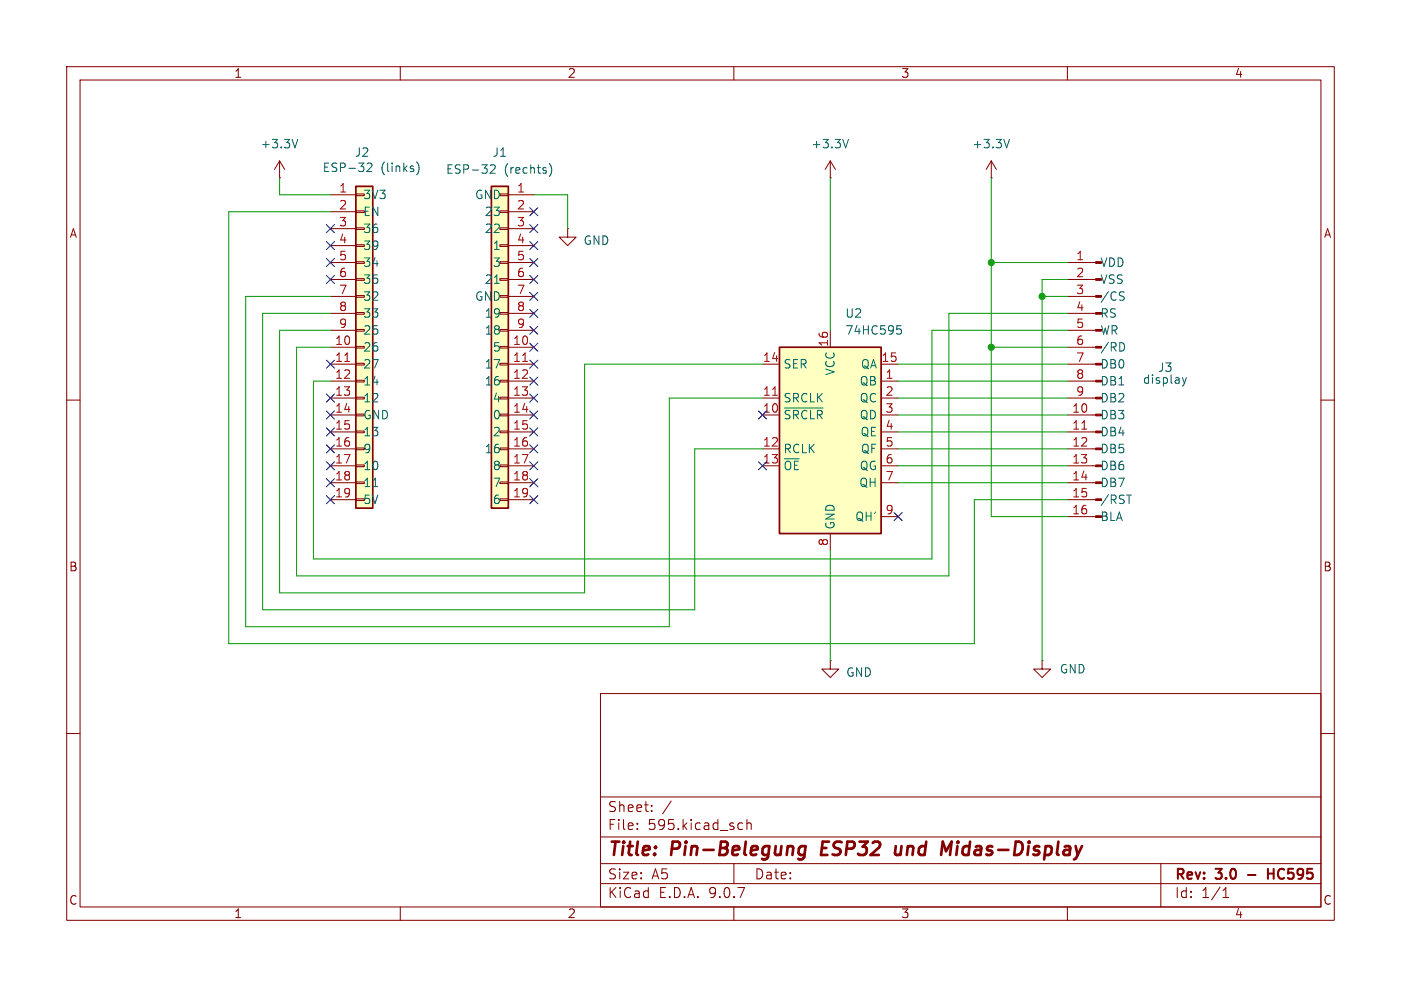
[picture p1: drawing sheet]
(kicad_sch
 (version 20250114)
 (generator "eeschema")
 (generator_version "9.0")
 (paper "A5")
 (title_block
  (title "Pin-Belegung ESP32 und Midas-Display")
  (rev "3.0 - HC595"))
 (lib_symbols
  (symbol "74xx:74HC595" (exclude_from_sim no) (in_bom yes) (on_board yes)
   (property "Reference" "U" (at -7.62 13.97 0) (effects (font (size 1.27 1.27))))
   (property "Value" "74HC595" (at -7.62 -16.51 0) (effects (font (size 1.27 1.27))))
   (property "Footprint" "" (at 0 0 0) (effects (font (size 1.27 1.27)) (hide yes)))
   (property "Datasheet" "http://www.ti.com/lit/ds/symlink/sn74hc595.pdf" (at 0 0 0) (effects (font (size 1.27 1.27)) (hide yes)))
   (property "Description" "8-bit serial in/out Shift Register 3-State Outputs" (at 0 0 0) (effects (font (size 1.27 1.27)) (hide yes)))
   (symbol "74HC595_1_0"
    (pin input line (at -10.16 10.16 0) (length 2.54) (name "SER" (effects (font (size 1.27 1.27)))) (number "14" (effects (font (size 1.27 1.27)))))
    (pin input line (at -10.16 5.08 0) (length 2.54) (name "SRCLK" (effects (font (size 1.27 1.27)))) (number "11" (effects (font (size 1.27 1.27)))))
    (pin input line (at -10.16 2.54 0) (length 2.54) (name "~{SRCLR}" (effects (font (size 1.27 1.27)))) (number "10" (effects (font (size 1.27 1.27)))))
    (pin input line (at -10.16 -2.54 0) (length 2.54) (name "RCLK" (effects (font (size 1.27 1.27)))) (number "12" (effects (font (size 1.27 1.27)))))
    (pin input line (at -10.16 -5.08 0) (length 2.54) (name "~{OE}" (effects (font (size 1.27 1.27)))) (number "13" (effects (font (size 1.27 1.27)))))
    (pin power_in line (at 0 15.24 270) (length 2.54) (name "VCC" (effects (font (size 1.27 1.27)))) (number "16" (effects (font (size 1.27 1.27)))))
    (pin power_in line (at 0 -17.78 90) (length 2.54) (name "GND" (effects (font (size 1.27 1.27)))) (number "8" (effects (font (size 1.27 1.27)))))
    (pin tri_state line (at 10.16 10.16 180) (length 2.54) (name "QA" (effects (font (size 1.27 1.27)))) (number "15" (effects (font (size 1.27 1.27)))))
    (pin tri_state line (at 10.16 7.62 180) (length 2.54) (name "QB" (effects (font (size 1.27 1.27)))) (number "1" (effects (font (size 1.27 1.27)))))
    (pin tri_state line (at 10.16 5.08 180) (length 2.54) (name "QC" (effects (font (size 1.27 1.27)))) (number "2" (effects (font (size 1.27 1.27)))))
    (pin tri_state line (at 10.16 2.54 180) (length 2.54) (name "QD" (effects (font (size 1.27 1.27)))) (number "3" (effects (font (size 1.27 1.27)))))
    (pin tri_state line (at 10.16 0 180) (length 2.54) (name "QE" (effects (font (size 1.27 1.27)))) (number "4" (effects (font (size 1.27 1.27)))))
    (pin tri_state line (at 10.16 -2.54 180) (length 2.54) (name "QF" (effects (font (size 1.27 1.27)))) (number "5" (effects (font (size 1.27 1.27)))))
    (pin tri_state line (at 10.16 -5.08 180) (length 2.54) (name "QG" (effects (font (size 1.27 1.27)))) (number "6" (effects (font (size 1.27 1.27)))))
    (pin tri_state line (at 10.16 -7.62 180) (length 2.54) (name "QH" (effects (font (size 1.27 1.27)))) (number "7" (effects (font (size 1.27 1.27)))))
    (pin output line (at 10.16 -12.7 180) (length 2.54) (name "QH'" (effects (font (size 1.27 1.27)))) (number "9" (effects (font (size 1.27 1.27))))))
   (symbol "74HC595_1_1"
    (rectangle (start -7.62 12.7) (end 7.62 -15.24) (stroke (width 0.254) (type default)) (fill (type background))))
   (embedded_fonts no))
  (symbol "esp-links:Conn_01x19"
   (pin_names
    (offset 1.016)) (exclude_from_sim no) (in_bom yes) (on_board yes)
   (property "Reference" "J" (at 0 25.4 0) (effects (font (size 1.27 1.27))))
   (property "Value" "Conn_01x19" (at 0 -25.4 0) (effects (font (size 1.27 1.27))))
   (property "Footprint" "" (at 0 0 0) (effects (font (size 1.27 1.27)) (hide yes)))
   (property "Datasheet" "~" (at 0 0 0) (effects (font (size 1.27 1.27)) (hide yes)))
   (property "Description" "Generic connector, single row, 01x19, script generated (kicad-library-utils/schlib/autogen/connector/)" (at 0 0 0) (effects (font (size 1.27 1.27)) (hide yes)))
   (symbol "Conn_01x19_1_1"
    (rectangle (start 1.27 24.13) (end -1.27 -24.13) (stroke (width 0.254) (type default)) (fill (type background)))
    (rectangle (start 1.27 22.987) (end 0 22.733) (stroke (width 0.1524) (type default)) (fill (type none)))
    (rectangle (start 1.27 20.447) (end 0 20.193) (stroke (width 0.1524) (type default)) (fill (type none)))
    (rectangle (start 1.27 17.907) (end 0 17.653) (stroke (width 0.1524) (type default)) (fill (type none)))
    (rectangle (start 1.27 15.367) (end 0 15.113) (stroke (width 0.1524) (type default)) (fill (type none)))
    (rectangle (start 1.27 12.827) (end 0 12.573) (stroke (width 0.1524) (type default)) (fill (type none)))
    (rectangle (start 1.27 10.287) (end 0 10.033) (stroke (width 0.1524) (type default)) (fill (type none)))
    (rectangle (start 1.27 7.747) (end 0 7.493) (stroke (width 0.1524) (type default)) (fill (type none)))
    (rectangle (start 1.27 5.207) (end 0 4.953) (stroke (width 0.1524) (type default)) (fill (type none)))
    (rectangle (start 1.27 2.667) (end 0 2.413) (stroke (width 0.1524) (type default)) (fill (type none)))
    (rectangle (start 1.27 0.127) (end 0 -0.127) (stroke (width 0.1524) (type default)) (fill (type none)))
    (rectangle (start 1.27 -2.413) (end 0 -2.667) (stroke (width 0.1524) (type default)) (fill (type none)))
    (rectangle (start 1.27 -4.953) (end 0 -5.207) (stroke (width 0.1524) (type default)) (fill (type none)))
    (rectangle (start 1.27 -7.493) (end 0 -7.747) (stroke (width 0.1524) (type default)) (fill (type none)))
    (rectangle (start 1.27 -10.033) (end 0 -10.287) (stroke (width 0.1524) (type default)) (fill (type none)))
    (rectangle (start 1.27 -12.573) (end 0 -12.827) (stroke (width 0.1524) (type default)) (fill (type none)))
    (rectangle (start 1.27 -15.113) (end 0 -15.367) (stroke (width 0.1524) (type default)) (fill (type none)))
    (rectangle (start 1.27 -17.653) (end 0 -17.907) (stroke (width 0.1524) (type default)) (fill (type none)))
    (rectangle (start 1.27 -20.193) (end 0 -20.447) (stroke (width 0.1524) (type default)) (fill (type none)))
    (rectangle (start 1.27 -22.733) (end 0 -22.987) (stroke (width 0.1524) (type default)) (fill (type none)))
    (pin passive line (at 5.08 22.86 180) (length 3.81) (name "GND" (effects (font (size 1.27 1.27)))) (number "1" (effects (font (size 1.27 1.27)))))
    (pin passive line (at 5.08 20.32 180) (length 3.81) (name "23" (effects (font (size 1.27 1.27)))) (number "2" (effects (font (size 1.27 1.27)))))
    (pin passive line (at 5.08 17.78 180) (length 3.81) (name "22" (effects (font (size 1.27 1.27)))) (number "3" (effects (font (size 1.27 1.27)))))
    (pin passive line (at 5.08 15.24 180) (length 3.81) (name "1" (effects (font (size 1.27 1.27)))) (number "4" (effects (font (size 1.27 1.27)))))
    (pin passive line (at 5.08 12.7 180) (length 3.81) (name "3" (effects (font (size 1.27 1.27)))) (number "5" (effects (font (size 1.27 1.27)))))
    (pin passive line (at 5.08 10.16 180) (length 3.81) (name "21" (effects (font (size 1.27 1.27)))) (number "6" (effects (font (size 1.27 1.27)))))
    (pin passive line (at 5.08 7.62 180) (length 3.81) (name "GND" (effects (font (size 1.27 1.27)))) (number "7" (effects (font (size 1.27 1.27)))))
    (pin passive line (at 5.08 5.08 180) (length 3.81) (name "19" (effects (font (size 1.27 1.27)))) (number "8" (effects (font (size 1.27 1.27)))))
    (pin passive line (at 5.08 2.54 180) (length 3.81) (name "18" (effects (font (size 1.27 1.27)))) (number "9" (effects (font (size 1.27 1.27)))))
    (pin passive line (at 5.08 0 180) (length 3.81) (name "5" (effects (font (size 1.27 1.27)))) (number "10" (effects (font (size 1.27 1.27)))))
    (pin passive line (at 5.08 -2.54 180) (length 3.81) (name "17" (effects (font (size 1.27 1.27)))) (number "11" (effects (font (size 1.27 1.27)))))
    (pin passive line (at 5.08 -5.08 180) (length 3.81) (name "16" (effects (font (size 1.27 1.27)))) (number "12" (effects (font (size 1.27 1.27)))))
    (pin passive line (at 5.08 -7.62 180) (length 3.81) (name "4" (effects (font (size 1.27 1.27)))) (number "13" (effects (font (size 1.27 1.27)))))
    (pin passive line (at 5.08 -10.16 180) (length 3.81) (name "0" (effects (font (size 1.27 1.27)))) (number "14" (effects (font (size 1.27 1.27)))))
    (pin passive line (at 5.08 -12.7 180) (length 3.81) (name "2" (effects (font (size 1.27 1.27)))) (number "15" (effects (font (size 1.27 1.27)))))
    (pin passive line (at 5.08 -15.24 180) (length 3.81) (name "16" (effects (font (size 1.27 1.27)))) (number "16" (effects (font (size 1.27 1.27)))))
    (pin passive line (at 5.08 -17.78 180) (length 3.81) (name "8" (effects (font (size 1.27 1.27)))) (number "17" (effects (font (size 1.27 1.27)))))
    (pin passive line (at 5.08 -20.32 180) (length 3.81) (name "7" (effects (font (size 1.27 1.27)))) (number "18" (effects (font (size 1.27 1.27)))))
    (pin passive line (at 5.08 -22.86 180) (length 3.81) (name "6" (effects (font (size 1.27 1.27)))) (number "19" (effects (font (size 1.27 1.27))))))
   (embedded_fonts no))
  (symbol "esp-rechts:Conn_01x19"
   (pin_names
    (offset 1.016)) (exclude_from_sim no) (in_bom yes) (on_board yes)
   (property "Reference" "J" (at 0 25.4 0) (effects (font (size 1.27 1.27))))
   (property "Value" "Conn_01x19" (at 0 -25.4 0) (effects (font (size 1.27 1.27))))
   (property "Footprint" "" (at 0 0 0) (effects (font (size 1.27 1.27)) (hide yes)))
   (property "Datasheet" "~" (at 0 0 0) (effects (font (size 1.27 1.27)) (hide yes)))
   (property "Description" "Generic connector, single row, 01x19, script generated (kicad-library-utils/schlib/autogen/connector/)" (at 0 0 0) (effects (font (size 1.27 1.27)) (hide yes)))
   (symbol "Conn_01x19_1_1"
    (rectangle (start -1.27 24.13) (end 1.27 -24.13) (stroke (width 0.254) (type default)) (fill (type background)))
    (rectangle (start -1.27 22.987) (end 0 22.733) (stroke (width 0.1524) (type default)) (fill (type none)))
    (rectangle (start -1.27 20.447) (end 0 20.193) (stroke (width 0.1524) (type default)) (fill (type none)))
    (rectangle (start -1.27 17.907) (end 0 17.653) (stroke (width 0.1524) (type default)) (fill (type none)))
    (rectangle (start -1.27 15.367) (end 0 15.113) (stroke (width 0.1524) (type default)) (fill (type none)))
    (rectangle (start -1.27 12.827) (end 0 12.573) (stroke (width 0.1524) (type default)) (fill (type none)))
    (rectangle (start -1.27 10.287) (end 0 10.033) (stroke (width 0.1524) (type default)) (fill (type none)))
    (rectangle (start -1.27 7.747) (end 0 7.493) (stroke (width 0.1524) (type default)) (fill (type none)))
    (rectangle (start -1.27 5.207) (end 0 4.953) (stroke (width 0.1524) (type default)) (fill (type none)))
    (rectangle (start -1.27 2.667) (end 0 2.413) (stroke (width 0.1524) (type default)) (fill (type none)))
    (rectangle (start -1.27 0.127) (end 0 -0.127) (stroke (width 0.1524) (type default)) (fill (type none)))
    (rectangle (start -1.27 -2.413) (end 0 -2.667) (stroke (width 0.1524) (type default)) (fill (type none)))
    (rectangle (start -1.27 -4.953) (end 0 -5.207) (stroke (width 0.1524) (type default)) (fill (type none)))
    (rectangle (start -1.27 -7.493) (end 0 -7.747) (stroke (width 0.1524) (type default)) (fill (type none)))
    (rectangle (start -1.27 -10.033) (end 0 -10.287) (stroke (width 0.1524) (type default)) (fill (type none)))
    (rectangle (start -1.27 -12.573) (end 0 -12.827) (stroke (width 0.1524) (type default)) (fill (type none)))
    (rectangle (start -1.27 -15.113) (end 0 -15.367) (stroke (width 0.1524) (type default)) (fill (type none)))
    (rectangle (start -1.27 -17.653) (end 0 -17.907) (stroke (width 0.1524) (type default)) (fill (type none)))
    (rectangle (start -1.27 -20.193) (end 0 -20.447) (stroke (width 0.1524) (type default)) (fill (type none)))
    (rectangle (start -1.27 -22.733) (end 0 -22.987) (stroke (width 0.1524) (type default)) (fill (type none)))
    (pin passive line (at -5.08 22.86 0) (length 3.81) (name "3V3" (effects (font (size 1.27 1.27)))) (number "1" (effects (font (size 1.27 1.27)))))
    (pin passive line (at -5.08 20.32 0) (length 3.81) (name "EN" (effects (font (size 1.27 1.27)))) (number "2" (effects (font (size 1.27 1.27)))))
    (pin passive line (at -5.08 17.78 0) (length 3.81) (name "36" (effects (font (size 1.27 1.27)))) (number "3" (effects (font (size 1.27 1.27)))))
    (pin passive line (at -5.08 15.24 0) (length 3.81) (name "39" (effects (font (size 1.27 1.27)))) (number "4" (effects (font (size 1.27 1.27)))))
    (pin passive line (at -5.08 12.7 0) (length 3.81) (name "34" (effects (font (size 1.27 1.27)))) (number "5" (effects (font (size 1.27 1.27)))))
    (pin passive line (at -5.08 10.16 0) (length 3.81) (name "35" (effects (font (size 1.27 1.27)))) (number "6" (effects (font (size 1.27 1.27)))))
    (pin passive line (at -5.08 7.62 0) (length 3.81) (name "32" (effects (font (size 1.27 1.27)))) (number "7" (effects (font (size 1.27 1.27)))))
    (pin passive line (at -5.08 5.08 0) (length 3.81) (name "33" (effects (font (size 1.27 1.27)))) (number "8" (effects (font (size 1.27 1.27)))))
    (pin passive line (at -5.08 2.54 0) (length 3.81) (name "25" (effects (font (size 1.27 1.27)))) (number "9" (effects (font (size 1.27 1.27)))))
    (pin passive line (at -5.08 0 0) (length 3.81) (name "26" (effects (font (size 1.27 1.27)))) (number "10" (effects (font (size 1.27 1.27)))))
    (pin passive line (at -5.08 -2.54 0) (length 3.81) (name "27" (effects (font (size 1.27 1.27)))) (number "11" (effects (font (size 1.27 1.27)))))
    (pin passive line (at -5.08 -5.08 0) (length 3.81) (name "14" (effects (font (size 1.27 1.27)))) (number "12" (effects (font (size 1.27 1.27)))))
    (pin passive line (at -5.08 -7.62 0) (length 3.81) (name "12" (effects (font (size 1.27 1.27)))) (number "13" (effects (font (size 1.27 1.27)))))
    (pin passive line (at -5.08 -10.16 0) (length 3.81) (name "GND" (effects (font (size 1.27 1.27)))) (number "14" (effects (font (size 1.27 1.27)))))
    (pin passive line (at -5.08 -12.7 0) (length 3.81) (name "13" (effects (font (size 1.27 1.27)))) (number "15" (effects (font (size 1.27 1.27)))))
    (pin passive line (at -5.08 -15.24 0) (length 3.81) (name "9" (effects (font (size 1.27 1.27)))) (number "16" (effects (font (size 1.27 1.27)))))
    (pin passive line (at -5.08 -17.78 0) (length 3.81) (name "10" (effects (font (size 1.27 1.27)))) (number "17" (effects (font (size 1.27 1.27)))))
    (pin passive line (at -5.08 -20.32 0) (length 3.81) (name "11" (effects (font (size 1.27 1.27)))) (number "18" (effects (font (size 1.27 1.27)))))
    (pin passive line (at -5.08 -22.86 0) (length 3.81) (name "5V" (effects (font (size 1.27 1.27)))) (number "19" (effects (font (size 1.27 1.27))))))
   (embedded_fonts no))
  (symbol "pins:display"
   (pin_names
    (offset 1.016)) (exclude_from_sim no) (in_bom yes) (on_board yes)
   (property "Reference" "J" (at 0 20.32 0) (effects (font (size 1.27 1.27))))
   (property "Value" "display" (at 0 -22.86 0) (effects (font (size 1.27 1.27))))
   (property "Footprint" "" (at 0 0 0) (effects (font (size 1.27 1.27)) (hide yes)))
   (property "Datasheet" "~" (at 0 0 0) (effects (font (size 1.27 1.27)) (hide yes)))
   (property "Description" "Generic connector, single row, 01x16, script generated" (at 0 0 0) (effects (font (size 1.27 1.27)) (hide yes)))
   (property "ki_locked" "" (at 0 0 0) (effects (font (size 1.27 1.27))))
   (symbol "display_1_1"
    (rectangle (start 0.8636 17.907) (end 0 17.653) (stroke (width 0.1524) (type default)) (fill (type outline)))
    (rectangle (start 0.8636 15.367) (end 0 15.113) (stroke (width 0.1524) (type default)) (fill (type outline)))
    (rectangle (start 0.8636 12.827) (end 0 12.573) (stroke (width 0.1524) (type default)) (fill (type outline)))
    (rectangle (start 0.8636 10.287) (end 0 10.033) (stroke (width 0.1524) (type default)) (fill (type outline)))
    (rectangle (start 0.8636 7.747) (end 0 7.493) (stroke (width 0.1524) (type default)) (fill (type outline)))
    (rectangle (start 0.8636 5.207) (end 0 4.953) (stroke (width 0.1524) (type default)) (fill (type outline)))
    (rectangle (start 0.8636 2.667) (end 0 2.413) (stroke (width 0.1524) (type default)) (fill (type outline)))
    (rectangle (start 0.8636 0.127) (end 0 -0.127) (stroke (width 0.1524) (type default)) (fill (type outline)))
    (rectangle (start 0.8636 -2.413) (end 0 -2.667) (stroke (width 0.1524) (type default)) (fill (type outline)))
    (rectangle (start 0.8636 -4.953) (end 0 -5.207) (stroke (width 0.1524) (type default)) (fill (type outline)))
    (rectangle (start 0.8636 -7.493) (end 0 -7.747) (stroke (width 0.1524) (type default)) (fill (type outline)))
    (rectangle (start 0.8636 -10.033) (end 0 -10.287) (stroke (width 0.1524) (type default)) (fill (type outline)))
    (rectangle (start 0.8636 -12.573) (end 0 -12.827) (stroke (width 0.1524) (type default)) (fill (type outline)))
    (rectangle (start 0.8636 -15.113) (end 0 -15.367) (stroke (width 0.1524) (type default)) (fill (type outline)))
    (rectangle (start 0.8636 -17.653) (end 0 -17.907) (stroke (width 0.1524) (type default)) (fill (type outline)))
    (rectangle (start 0.8636 -20.193) (end 0 -20.447) (stroke (width 0.1524) (type default)) (fill (type outline)))
    (polyline (pts (xy 1.27 17.78) (xy 0.8636 17.78)) (stroke (width 0.1524) (type default)) (fill (type none)))
    (polyline (pts (xy 1.27 15.24) (xy 0.8636 15.24)) (stroke (width 0.1524) (type default)) (fill (type none)))
    (polyline (pts (xy 1.27 12.7) (xy 0.8636 12.7)) (stroke (width 0.1524) (type default)) (fill (type none)))
    (polyline (pts (xy 1.27 10.16) (xy 0.8636 10.16)) (stroke (width 0.1524) (type default)) (fill (type none)))
    (polyline (pts (xy 1.27 7.62) (xy 0.8636 7.62)) (stroke (width 0.1524) (type default)) (fill (type none)))
    (polyline (pts (xy 1.27 5.08) (xy 0.8636 5.08)) (stroke (width 0.1524) (type default)) (fill (type none)))
    (polyline (pts (xy 1.27 2.54) (xy 0.8636 2.54)) (stroke (width 0.1524) (type default)) (fill (type none)))
    (polyline (pts (xy 1.27 0) (xy 0.8636 0)) (stroke (width 0.1524) (type default)) (fill (type none)))
    (polyline (pts (xy 1.27 -2.54) (xy 0.8636 -2.54)) (stroke (width 0.1524) (type default)) (fill (type none)))
    (polyline (pts (xy 1.27 -5.08) (xy 0.8636 -5.08)) (stroke (width 0.1524) (type default)) (fill (type none)))
    (polyline (pts (xy 1.27 -7.62) (xy 0.8636 -7.62)) (stroke (width 0.1524) (type default)) (fill (type none)))
    (polyline (pts (xy 1.27 -10.16) (xy 0.8636 -10.16)) (stroke (width 0.1524) (type default)) (fill (type none)))
    (polyline (pts (xy 1.27 -12.7) (xy 0.8636 -12.7)) (stroke (width 0.1524) (type default)) (fill (type none)))
    (polyline (pts (xy 1.27 -15.24) (xy 0.8636 -15.24)) (stroke (width 0.1524) (type default)) (fill (type none)))
    (polyline (pts (xy 1.27 -17.78) (xy 0.8636 -17.78)) (stroke (width 0.1524) (type default)) (fill (type none)))
    (polyline (pts (xy 1.27 -20.32) (xy 0.8636 -20.32)) (stroke (width 0.1524) (type default)) (fill (type none)))
    (pin passive line (at 5.08 17.78 180) (length 3.81) (name "VDD" (effects (font (size 1.27 1.27)))) (number "1" (effects (font (size 1.27 1.27)))))
    (pin passive line (at 5.08 15.24 180) (length 3.81) (name "VSS" (effects (font (size 1.27 1.27)))) (number "2" (effects (font (size 1.27 1.27)))))
    (pin passive line (at 5.08 12.7 180) (length 3.81) (name "/CS" (effects (font (size 1.27 1.27)))) (number "3" (effects (font (size 1.27 1.27)))))
    (pin passive line (at 5.08 10.16 180) (length 3.81) (name "RS" (effects (font (size 1.27 1.27)))) (number "4" (effects (font (size 1.27 1.27)))))
    (pin passive line (at 5.08 7.62 180) (length 3.81) (name "WR" (effects (font (size 1.27 1.27)))) (number "5" (effects (font (size 1.27 1.27)))))
    (pin passive line (at 5.08 5.08 180) (length 3.81) (name "/RD" (effects (font (size 1.27 1.27)))) (number "6" (effects (font (size 1.27 1.27)))))
    (pin passive line (at 5.08 2.54 180) (length 3.81) (name "DB0" (effects (font (size 1.27 1.27)))) (number "7" (effects (font (size 1.27 1.27)))))
    (pin passive line (at 5.08 0 180) (length 3.81) (name "DB1" (effects (font (size 1.27 1.27)))) (number "8" (effects (font (size 1.27 1.27)))))
    (pin passive line (at 5.08 -2.54 180) (length 3.81) (name "DB2" (effects (font (size 1.27 1.27)))) (number "9" (effects (font (size 1.27 1.27)))))
    (pin passive line (at 5.08 -5.08 180) (length 3.81) (name "DB3" (effects (font (size 1.27 1.27)))) (number "10" (effects (font (size 1.27 1.27)))))
    (pin passive line (at 5.08 -7.62 180) (length 3.81) (name "DB4" (effects (font (size 1.27 1.27)))) (number "11" (effects (font (size 1.27 1.27)))))
    (pin passive line (at 5.08 -10.16 180) (length 3.81) (name "DB5" (effects (font (size 1.27 1.27)))) (number "12" (effects (font (size 1.27 1.27)))))
    (pin passive line (at 5.08 -12.7 180) (length 3.81) (name "DB6" (effects (font (size 1.27 1.27)))) (number "13" (effects (font (size 1.27 1.27)))))
    (pin passive line (at 5.08 -15.24 180) (length 3.81) (name "DB7" (effects (font (size 1.27 1.27)))) (number "14" (effects (font (size 1.27 1.27)))))
    (pin passive line (at 5.08 -17.78 180) (length 3.81) (name "/RST" (effects (font (size 1.27 1.27)))) (number "15" (effects (font (size 1.27 1.27)))))
    (pin passive line (at 5.08 -20.32 180) (length 3.81) (name "BLA" (effects (font (size 1.27 1.27)))) (number "16" (effects (font (size 1.27 1.27))))))
   (embedded_fonts no))
  (symbol "power:+3.3V"
   (power)
   (pin_numbers (hide yes))
   (pin_names
    (offset 0) (hide yes)) (exclude_from_sim no) (in_bom yes) (on_board yes)
   (property "Reference" "#PWR" (at 0 -3.81 0) (effects (font (size 1.27 1.27)) (hide yes)))
   (property "Value" "+3.3V" (at 0 3.556 0) (effects (font (size 1.27 1.27))))
   (property "Footprint" "" (at 0 0 0) (effects (font (size 1.27 1.27)) (hide yes)))
   (property "Datasheet" "" (at 0 0 0) (effects (font (size 1.27 1.27)) (hide yes)))
   (property "Description" "Power symbol creates a global label with name \"+3.3V\"" (at 0 0 0) (effects (font (size 1.27 1.27)) (hide yes)))
   (symbol "+3.3V_0_1"
    (polyline (pts (xy -0.762 1.27) (xy 0 2.54)) (stroke (width 0) (type default)) (fill (type none)))
    (polyline (pts (xy 0 2.54) (xy 0.762 1.27)) (stroke (width 0) (type default)) (fill (type none)))
    (polyline (pts (xy 0 0) (xy 0 2.54)) (stroke (width 0) (type default)) (fill (type none))))
   (symbol "+3.3V_1_1"
    (pin power_in line (at 0 0 90) (length 0) (name "~" (effects (font (size 1.27 1.27)))) (number "1" (effects (font (size 1.27 1.27))))))
   (embedded_fonts no))
  (symbol "power:GND"
   (power)
   (pin_numbers (hide yes))
   (pin_names
    (offset 0) (hide yes)) (exclude_from_sim no) (in_bom yes) (on_board yes)
   (property "Reference" "#PWR" (at 0 -6.35 0) (effects (font (size 1.27 1.27)) (hide yes)))
   (property "Value" "GND" (at 0 -3.81 0) (effects (font (size 1.27 1.27))))
   (property "Footprint" "" (at 0 0 0) (effects (font (size 1.27 1.27)) (hide yes)))
   (property "Datasheet" "" (at 0 0 0) (effects (font (size 1.27 1.27)) (hide yes)))
   (property "Description" "Power symbol creates a global label with name \"GND\" , ground" (at 0 0 0) (effects (font (size 1.27 1.27)) (hide yes)))
   (symbol "GND_0_1"
    (polyline (pts (xy 0 0) (xy 0 -1.27) (xy 1.27 -1.27) (xy 0 -2.54) (xy -1.27 -1.27) (xy 0 -1.27)) (stroke (width 0) (type default)) (fill (type none))))
   (symbol "GND_1_1"
    (pin power_in line (at 0 0 270) (length 0) (name "~" (effects (font (size 1.27 1.27)))) (number "1" (effects (font (size 1.27 1.27))))))
   (embedded_fonts no)))
 (junction
  (at 148.59 39.37)
  (diameter 0)
  (color 0 0 0 0))
 (junction
  (at 148.59 52.07)
  (diameter 0)
  (color 0 0 0 0))
 (junction
  (at 156.21 44.45)
  (diameter 0)
  (color 0 0 0 0))
 (no_connect
  (at 49.53 64.77))
 (no_connect
  (at 80.01 41.91))
 (no_connect
  (at 80.01 31.75))
 (no_connect
  (at 49.53 59.69))
 (no_connect
  (at 134.62 77.47))
 (no_connect
  (at 80.01 44.45))
 (no_connect
  (at 80.01 57.15))
 (no_connect
  (at 49.53 36.83))
 (no_connect
  (at 49.53 74.93))
 (no_connect
  (at 49.53 69.85))
 (no_connect
  (at 80.01 52.07))
 (no_connect
  (at 80.01 62.23))
 (no_connect
  (at 114.3 62.23))
 (no_connect
  (at 80.01 36.83))
 (no_connect
  (at 80.01 74.93))
 (no_connect
  (at 49.53 39.37))
 (no_connect
  (at 80.01 64.77))
 (no_connect
  (at 49.53 62.23))
 (no_connect
  (at 80.01 72.39))
 (no_connect
  (at 80.01 34.29))
 (no_connect
  (at 80.01 49.53))
 (no_connect
  (at 80.01 54.61))
 (no_connect
  (at 80.01 67.31))
 (no_connect
  (at 49.53 41.91))
 (no_connect
  (at 49.53 34.29))
 (no_connect
  (at 49.53 54.61))
 (no_connect
  (at 80.01 59.69))
 (no_connect
  (at 80.01 46.99))
 (no_connect
  (at 80.01 69.85))
 (no_connect
  (at 80.01 39.37))
 (no_connect
  (at 49.53 72.39))
 (no_connect
  (at 49.53 67.31))
 (no_connect
  (at 114.3 69.85))
 (wire
  (pts (xy 104.14 67.31) (xy 114.3 67.31))
  (stroke (width 0) (type default)))
 (wire
  (pts (xy 124.46 82.55) (xy 124.46 99.06))
  (stroke (width 0) (type default)))
 (wire
  (pts (xy 148.59 52.07) (xy 160.02 52.07))
  (stroke (width 0) (type default)))
 (wire
  (pts (xy 87.63 88.9) (xy 87.63 54.61))
  (stroke (width 0) (type default)))
 (wire
  (pts (xy 134.62 69.85) (xy 160.02 69.85))
  (stroke (width 0) (type default)))
 (wire
  (pts (xy 156.21 44.45) (xy 160.02 44.45))
  (stroke (width 0) (type default)))
 (wire
  (pts (xy 44.45 86.36) (xy 142.24 86.36))
  (stroke (width 0) (type default)))
 (wire
  (pts (xy 41.91 26.67) (xy 41.91 29.21))
  (stroke (width 0) (type default)))
 (wire
  (pts (xy 36.83 93.98) (xy 100.33 93.98))
  (stroke (width 0) (type default)))
 (wire
  (pts (xy 49.53 44.45) (xy 36.83 44.45))
  (stroke (width 0) (type default)))
 (wire
  (pts (xy 134.62 67.31) (xy 160.02 67.31))
  (stroke (width 0) (type default)))
 (wire
  (pts (xy 134.62 57.15) (xy 160.02 57.15))
  (stroke (width 0) (type default)))
 (wire
  (pts (xy 100.33 93.98) (xy 100.33 59.69))
  (stroke (width 0) (type default)))
 (wire
  (pts (xy 156.21 99.06) (xy 156.21 44.45))
  (stroke (width 0) (type default)))
 (wire
  (pts (xy 41.91 29.21) (xy 49.53 29.21))
  (stroke (width 0) (type default)))
 (wire
  (pts (xy 148.59 77.47) (xy 160.02 77.47))
  (stroke (width 0) (type default)))
 (wire
  (pts (xy 46.99 57.15) (xy 46.99 83.82))
  (stroke (width 0) (type default)))
 (wire
  (pts (xy 49.53 57.15) (xy 46.99 57.15))
  (stroke (width 0) (type default)))
 (wire
  (pts (xy 124.46 26.67) (xy 124.46 49.53))
  (stroke (width 0) (type default)))
 (wire
  (pts (xy 34.29 31.75) (xy 49.53 31.75))
  (stroke (width 0) (type default)))
 (wire
  (pts (xy 146.05 74.93) (xy 146.05 96.52))
  (stroke (width 0) (type default)))
 (wire
  (pts (xy 104.14 91.44) (xy 104.14 67.31))
  (stroke (width 0) (type default)))
 (wire
  (pts (xy 156.21 44.45) (xy 156.21 41.91))
  (stroke (width 0) (type default)))
 (wire
  (pts (xy 134.62 62.23) (xy 160.02 62.23))
  (stroke (width 0) (type default)))
 (wire
  (pts (xy 41.91 49.53) (xy 41.91 88.9))
  (stroke (width 0) (type default)))
 (wire
  (pts (xy 36.83 44.45) (xy 36.83 93.98))
  (stroke (width 0) (type default)))
 (wire
  (pts (xy 148.59 39.37) (xy 148.59 26.67))
  (stroke (width 0) (type default)))
 (wire
  (pts (xy 39.37 46.99) (xy 39.37 91.44))
  (stroke (width 0) (type default)))
 (wire
  (pts (xy 44.45 52.07) (xy 44.45 86.36))
  (stroke (width 0) (type default)))
 (wire
  (pts (xy 87.63 54.61) (xy 114.3 54.61))
  (stroke (width 0) (type default)))
 (wire
  (pts (xy 80.01 29.21) (xy 85.09 29.21))
  (stroke (width 0) (type default)))
 (wire
  (pts (xy 134.62 54.61) (xy 160.02 54.61))
  (stroke (width 0) (type default)))
 (wire
  (pts (xy 139.7 49.53) (xy 139.7 83.82))
  (stroke (width 0) (type default)))
 (wire
  (pts (xy 100.33 59.69) (xy 114.3 59.69))
  (stroke (width 0) (type default)))
 (wire
  (pts (xy 160.02 46.99) (xy 142.24 46.99))
  (stroke (width 0) (type default)))
 (wire
  (pts (xy 148.59 52.07) (xy 148.59 77.47))
  (stroke (width 0) (type default)))
 (wire
  (pts (xy 39.37 91.44) (xy 104.14 91.44))
  (stroke (width 0) (type default)))
 (wire
  (pts (xy 134.62 64.77) (xy 160.02 64.77))
  (stroke (width 0) (type default)))
 (wire
  (pts (xy 34.29 96.52) (xy 34.29 31.75))
  (stroke (width 0) (type default)))
 (wire
  (pts (xy 49.53 52.07) (xy 44.45 52.07))
  (stroke (width 0) (type default)))
 (wire
  (pts (xy 85.09 29.21) (xy 85.09 34.29))
  (stroke (width 0) (type default)))
 (wire
  (pts (xy 134.62 59.69) (xy 160.02 59.69))
  (stroke (width 0) (type default)))
 (wire
  (pts (xy 49.53 49.53) (xy 41.91 49.53))
  (stroke (width 0) (type default)))
 (wire
  (pts (xy 139.7 83.82) (xy 46.99 83.82))
  (stroke (width 0) (type default)))
 (wire
  (pts (xy 142.24 46.99) (xy 142.24 86.36))
  (stroke (width 0) (type default)))
 (wire
  (pts (xy 160.02 39.37) (xy 148.59 39.37))
  (stroke (width 0) (type default)))
 (wire
  (pts (xy 148.59 39.37) (xy 148.59 52.07))
  (stroke (width 0) (type default)))
 (wire
  (pts (xy 41.91 88.9) (xy 87.63 88.9))
  (stroke (width 0) (type default)))
 (wire
  (pts (xy 156.21 41.91) (xy 160.02 41.91))
  (stroke (width 0) (type default)))
 (wire
  (pts (xy 160.02 49.53) (xy 139.7 49.53))
  (stroke (width 0) (type default)))
 (wire
  (pts (xy 134.62 72.39) (xy 160.02 72.39))
  (stroke (width 0) (type default)))
 (wire
  (pts (xy 146.05 96.52) (xy 34.29 96.52))
  (stroke (width 0) (type default)))
 (wire
  (pts (xy 160.02 74.93) (xy 146.05 74.93))
  (stroke (width 0) (type default)))
 (wire
  (pts (xy 49.53 46.99) (xy 39.37 46.99))
  (stroke (width 0) (type default)))
 (symbol
  (lib_id "pins:display")
  (at 165.1 57.15 0)
  (mirror y)
  (unit 1)
  (exclude_from_sim no)
  (in_bom yes)
  (on_board yes)
  (dnp no)
  (property "Reference" "J3" (at 173.482 55.118 0) (effects (font (size 1.27 1.27)) (justify right)))
  (property "Value" "display" (at 171.196 56.896 0) (effects (font (size 1.27 1.27)) (justify right)))
  (property "Footprint" "Connector_PinSocket_2.54mm:PinSocket_1x16_P2.54mm_Vertical" (at 165.1 57.15 0) (effects (font (size 1.27 1.27)) (hide yes)))
  (property "Datasheet" "~" (at 165.1 57.15 0) (effects (font (size 1.27 1.27)) (hide yes)))
  (property "Description" "Generic connector, single row, 01x16, script generated" (at 165.1 57.15 0) (effects (font (size 1.27 1.27)) (hide yes)))
  (pin "10")
  (pin "14")
  (pin "7")
  (pin "13")
  (pin "15")
  (pin "16")
  (pin "8")
  (pin "11")
  (pin "12")
  (pin "6")
  (pin "9")
  (pin "5")
  (pin "1")
  (pin "2")
  (pin "3")
  (pin "4"))
 (symbol
  (lib_id "power:GND")
  (at 124.46 99.06 0)
  (unit 1)
  (exclude_from_sim no)
  (in_bom yes)
  (on_board yes)
  (dnp no)
  (property "Reference" "#PWR04" (at 124.46 105.41 0) (effects (font (size 1.27 1.27)) (hide yes)))
  (property "Value" "GND" (at 128.778 100.838 0) (effects (font (size 1.27 1.27))))
  (property "Footprint" "" (at 124.46 99.06 0) (effects (font (size 1.27 1.27)) (hide yes)))
  (property "Datasheet" "" (at 124.46 99.06 0) (effects (font (size 1.27 1.27)) (hide yes)))
  (property "Description" "Power symbol creates a global label with name \"GND\" , ground" (at 124.46 99.06 0) (effects (font (size 1.27 1.27)) (hide yes)))
  (pin "1"))
 (symbol
  (lib_id "power:GND")
  (at 156.21 99.06 0)
  (unit 1)
  (exclude_from_sim no)
  (in_bom yes)
  (on_board yes)
  (dnp no)
  (fields_autoplaced yes)
  (property "Reference" "#PWR05" (at 156.21 105.41 0) (effects (font (size 1.27 1.27)) (hide yes)))
  (property "Value" "GND" (at 158.75 100.3299 0) (effects (font (size 1.27 1.27)) (justify left)))
  (property "Footprint" "" (at 156.21 99.06 0) (effects (font (size 1.27 1.27)) (hide yes)))
  (property "Datasheet" "" (at 156.21 99.06 0) (effects (font (size 1.27 1.27)) (hide yes)))
  (property "Description" "Power symbol creates a global label with name \"GND\" , ground" (at 156.21 99.06 0) (effects (font (size 1.27 1.27)) (hide yes)))
  (pin "1"))
 (symbol
  (lib_id "74xx:74HC595")
  (at 124.46 64.77 0)
  (unit 1)
  (exclude_from_sim no)
  (in_bom yes)
  (on_board yes)
  (dnp no)
  (fields_autoplaced yes)
  (property "Reference" "U2" (at 126.6033 46.99 0) (effects (font (size 1.27 1.27)) (justify left)))
  (property "Value" "74HC595" (at 126.6033 49.53 0) (effects (font (size 1.27 1.27)) (justify left)))
  (property "Footprint" "" (at 124.46 64.77 0) (effects (font (size 1.27 1.27)) (hide yes)))
  (property "Datasheet" "http://www.ti.com/lit/ds/symlink/sn74hc595.pdf" (at 124.46 64.77 0) (effects (font (size 1.27 1.27)) (hide yes)))
  (property "Description" "8-bit serial in/out Shift Register 3-State Outputs" (at 124.46 64.77 0) (effects (font (size 1.27 1.27)) (hide yes)))
  (pin "12")
  (pin "10")
  (pin "1")
  (pin "13")
  (pin "7")
  (pin "11")
  (pin "15")
  (pin "14")
  (pin "3")
  (pin "6")
  (pin "9")
  (pin "2")
  (pin "4")
  (pin "5")
  (pin "16")
  (pin "8"))
 (symbol
  (lib_id "esp-links:Conn_01x19")
  (at 74.93 52.07 0)
  (unit 1)
  (exclude_from_sim no)
  (in_bom yes)
  (on_board yes)
  (dnp no)
  (fields_autoplaced yes)
  (property "Reference" "J1" (at 74.93 22.86 0) (effects (font (size 1.27 1.27))))
  (property "Value" "ESP-32 (rechts)" (at 74.93 25.4 0) (effects (font (size 1.27 1.27))))
  (property "Footprint" "Connector_PinSocket_2.54mm:PinSocket_1x19_P2.54mm_Vertical" (at 74.93 52.07 0) (effects (font (size 1.27 1.27)) (hide yes)))
  (property "Datasheet" "~" (at 74.93 52.07 0) (effects (font (size 1.27 1.27)) (hide yes)))
  (property "Description" "Generic connector, single row, 01x19, script generated (kicad-library-utils/schlib/autogen/connector/)" (at 74.93 52.07 0) (effects (font (size 1.27 1.27)) (hide yes)))
  (pin "15")
  (pin "7")
  (pin "16")
  (pin "14")
  (pin "18")
  (pin "10")
  (pin "13")
  (pin "17")
  (pin "8")
  (pin "9")
  (pin "6")
  (pin "5")
  (pin "4")
  (pin "3")
  (pin "12")
  (pin "19")
  (pin "11")
  (pin "2")
  (pin "1"))
 (symbol
  (lib_id "esp-rechts:Conn_01x19")
  (at 54.61 52.07 0)
  (unit 1)
  (exclude_from_sim no)
  (in_bom yes)
  (on_board yes)
  (dnp no)
  (property "Reference" "J2" (at 53.086 22.86 0) (effects (font (size 1.27 1.27)) (justify left)))
  (property "Value" "ESP-32 (links)" (at 48.26 25.146 0) (effects (font (size 1.27 1.27)) (justify left)))
  (property "Footprint" "Connector_PinSocket_2.54mm:PinSocket_1x19_P2.54mm_Vertical" (at 54.61 52.07 0) (effects (font (size 1.27 1.27)) (hide yes)))
  (property "Datasheet" "~" (at 54.61 52.07 0) (effects (font (size 1.27 1.27)) (hide yes)))
  (property "Description" "Generic connector, single row, 01x19, script generated (kicad-library-utils/schlib/autogen/connector/)" (at 54.61 52.07 0) (effects (font (size 1.27 1.27)) (hide yes)))
  (pin "19")
  (pin "10")
  (pin "8")
  (pin "6")
  (pin "17")
  (pin "16")
  (pin "3")
  (pin "2")
  (pin "5")
  (pin "4")
  (pin "7")
  (pin "9")
  (pin "18")
  (pin "14")
  (pin "1")
  (pin "12")
  (pin "13")
  (pin "11")
  (pin "15"))
 (symbol
  (lib_id "power:+3.3V")
  (at 124.46 26.67 0)
  (unit 1)
  (exclude_from_sim no)
  (in_bom yes)
  (on_board yes)
  (dnp no)
  (fields_autoplaced yes)
  (property "Reference" "#PWR06" (at 124.46 30.48 0) (effects (font (size 1.27 1.27)) (hide yes)))
  (property "Value" "+3.3V" (at 124.46 21.59 0) (effects (font (size 1.27 1.27))))
  (property "Footprint" "" (at 124.46 26.67 0) (effects (font (size 1.27 1.27)) (hide yes)))
  (property "Datasheet" "" (at 124.46 26.67 0) (effects (font (size 1.27 1.27)) (hide yes)))
  (property "Description" "Power symbol creates a global label with name \"+3.3V\"" (at 124.46 26.67 0) (effects (font (size 1.27 1.27)) (hide yes)))
  (pin "1"))
 (symbol
  (lib_id "power:+3.3V")
  (at 148.59 26.67 0)
  (unit 1)
  (exclude_from_sim no)
  (in_bom yes)
  (on_board yes)
  (dnp no)
  (fields_autoplaced yes)
  (property "Reference" "#PWR01" (at 148.59 30.48 0) (effects (font (size 1.27 1.27)) (hide yes)))
  (property "Value" "+3.3V" (at 148.59 21.59 0) (effects (font (size 1.27 1.27))))
  (property "Footprint" "" (at 148.59 26.67 0) (effects (font (size 1.27 1.27)) (hide yes)))
  (property "Datasheet" "" (at 148.59 26.67 0) (effects (font (size 1.27 1.27)) (hide yes)))
  (property "Description" "Power symbol creates a global label with name \"+3.3V\"" (at 148.59 26.67 0) (effects (font (size 1.27 1.27)) (hide yes)))
  (pin "1"))
 (symbol
  (lib_id "power:GND")
  (at 85.09 34.29 0)
  (unit 1)
  (exclude_from_sim no)
  (in_bom yes)
  (on_board yes)
  (dnp no)
  (property "Reference" "#PWR03" (at 85.09 40.64 0) (effects (font (size 1.27 1.27)) (hide yes)))
  (property "Value" "GND" (at 89.408 36.068 0) (effects (font (size 1.27 1.27))))
  (property "Footprint" "" (at 85.09 34.29 0) (effects (font (size 1.27 1.27)) (hide yes)))
  (property "Datasheet" "" (at 85.09 34.29 0) (effects (font (size 1.27 1.27)) (hide yes)))
  (property "Description" "Power symbol creates a global label with name \"GND\" , ground" (at 85.09 34.29 0) (effects (font (size 1.27 1.27)) (hide yes)))
  (pin "1"))
 (symbol
  (lib_id "power:+3.3V")
  (at 41.91 26.67 0)
  (unit 1)
  (exclude_from_sim no)
  (in_bom yes)
  (on_board yes)
  (dnp no)
  (fields_autoplaced yes)
  (property "Reference" "#PWR02" (at 41.91 30.48 0) (effects (font (size 1.27 1.27)) (hide yes)))
  (property "Value" "+3.3V" (at 41.91 21.59 0) (effects (font (size 1.27 1.27))))
  (property "Footprint" "" (at 41.91 26.67 0) (effects (font (size 1.27 1.27)) (hide yes)))
  (property "Datasheet" "" (at 41.91 26.67 0) (effects (font (size 1.27 1.27)) (hide yes)))
  (property "Description" "Power symbol creates a global label with name \"+3.3V\"" (at 41.91 26.67 0) (effects (font (size 1.27 1.27)) (hide yes)))
  (pin "1"))
 (sheet_instances
  (path ""
   (page "1")))
 (embedded_fonts no))
